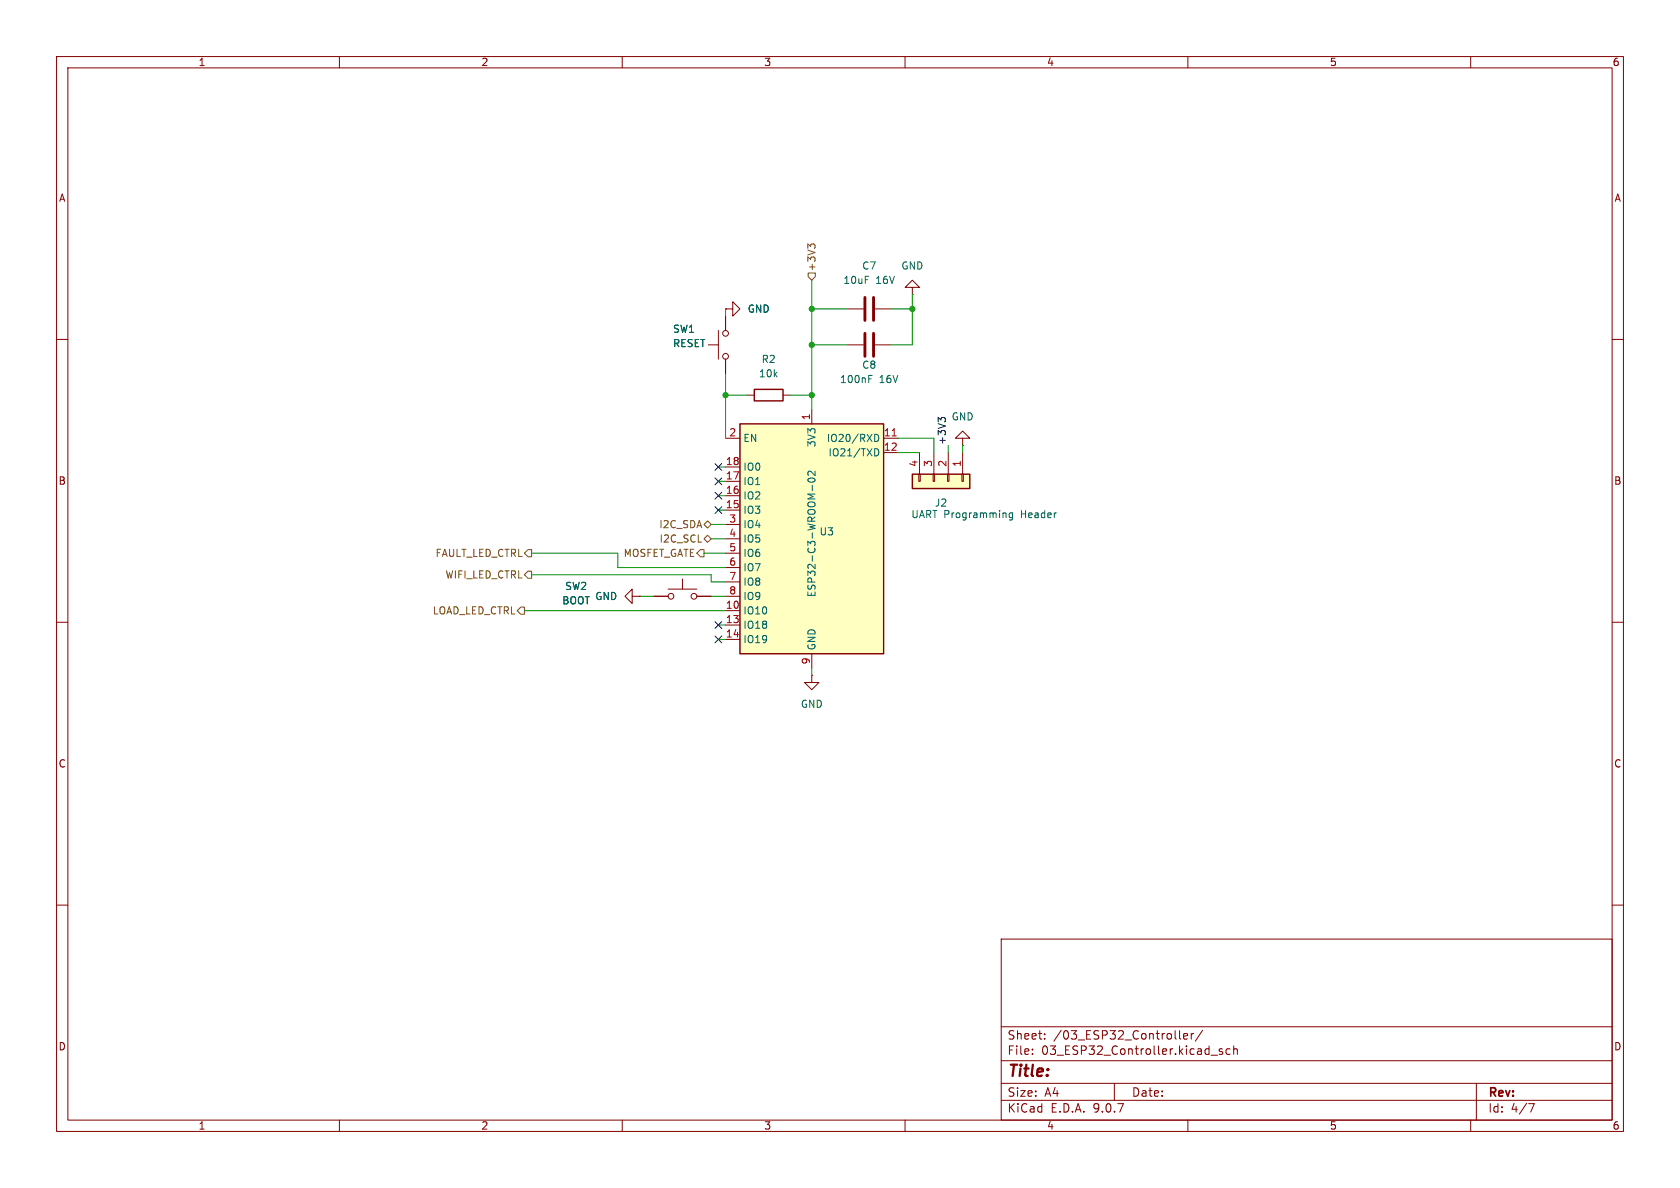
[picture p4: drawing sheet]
(kicad_sch
 (version 20250114)
 (generator "eeschema")
 (generator_version "9.0")
 (paper "A4")
 (lib_symbols
  (symbol "Connector_Generic:Conn_01x04"
   (pin_names
    (offset 1.016) (hide yes)) (exclude_from_sim no) (in_bom yes) (on_board yes)
   (property "Reference" "J" (at 0 5.08 0) (effects (font (size 1.27 1.27))))
   (property "Value" "Conn_01x04" (at 0 -7.62 0) (effects (font (size 1.27 1.27))))
   (property "Footprint" "" (at 0 0 0) (effects (font (size 1.27 1.27)) (hide yes)))
   (property "Datasheet" "~" (at 0 0 0) (effects (font (size 1.27 1.27)) (hide yes)))
   (property "Description" "Generic connector, single row, 01x04, script generated (kicad-library-utils/schlib/autogen/connector/)" (at 0 0 0) (effects (font (size 1.27 1.27)) (hide yes)))
   (symbol "Conn_01x04_1_1"
    (rectangle (start -1.27 3.81) (end 1.27 -6.35) (stroke (width 0.254) (type default)) (fill (type background)))
    (rectangle (start -1.27 2.667) (end 0 2.413) (stroke (width 0.1524) (type default)) (fill (type none)))
    (rectangle (start -1.27 0.127) (end 0 -0.127) (stroke (width 0.1524) (type default)) (fill (type none)))
    (rectangle (start -1.27 -2.413) (end 0 -2.667) (stroke (width 0.1524) (type default)) (fill (type none)))
    (rectangle (start -1.27 -4.953) (end 0 -5.207) (stroke (width 0.1524) (type default)) (fill (type none)))
    (pin passive line (at -5.08 2.54 0) (length 3.81) (name "Pin_1" (effects (font (size 1.27 1.27)))) (number "1" (effects (font (size 1.27 1.27)))))
    (pin passive line (at -5.08 0 0) (length 3.81) (name "Pin_2" (effects (font (size 1.27 1.27)))) (number "2" (effects (font (size 1.27 1.27)))))
    (pin passive line (at -5.08 -2.54 0) (length 3.81) (name "Pin_3" (effects (font (size 1.27 1.27)))) (number "3" (effects (font (size 1.27 1.27)))))
    (pin passive line (at -5.08 -5.08 0) (length 3.81) (name "Pin_4" (effects (font (size 1.27 1.27)))) (number "4" (effects (font (size 1.27 1.27))))))
   (embedded_fonts no))
  (symbol "Device:C"
   (pin_numbers (hide yes))
   (pin_names
    (offset 0.254)) (exclude_from_sim no) (in_bom yes) (on_board yes)
   (property "Reference" "C" (at 0.635 2.54 0) (effects (font (size 1.27 1.27)) (justify left)))
   (property "Value" "C" (at 0.635 -2.54 0) (effects (font (size 1.27 1.27)) (justify left)))
   (property "Footprint" "" (at 0.9652 -3.81 0) (effects (font (size 1.27 1.27)) (hide yes)))
   (property "Datasheet" "~" (at 0 0 0) (effects (font (size 1.27 1.27)) (hide yes)))
   (property "Description" "Unpolarized capacitor" (at 0 0 0) (effects (font (size 1.27 1.27)) (hide yes)))
   (symbol "C_0_1"
    (polyline (pts (xy -2.032 0.762) (xy 2.032 0.762)) (stroke (width 0.508) (type default)) (fill (type none)))
    (polyline (pts (xy -2.032 -0.762) (xy 2.032 -0.762)) (stroke (width 0.508) (type default)) (fill (type none))))
   (symbol "C_1_1"
    (pin passive line (at 0 3.81 270) (length 2.794) (name "~" (effects (font (size 1.27 1.27)))) (number "1" (effects (font (size 1.27 1.27)))))
    (pin passive line (at 0 -3.81 90) (length 2.794) (name "~" (effects (font (size 1.27 1.27)))) (number "2" (effects (font (size 1.27 1.27))))))
   (embedded_fonts no))
  (symbol "Device:R"
   (pin_numbers (hide yes))
   (pin_names
    (offset 0)) (exclude_from_sim no) (in_bom yes) (on_board yes)
   (property "Reference" "R" (at 2.032 0 90) (effects (font (size 1.27 1.27))))
   (property "Value" "R" (at 0 0 90) (effects (font (size 1.27 1.27))))
   (property "Footprint" "" (at -1.778 0 90) (effects (font (size 1.27 1.27)) (hide yes)))
   (property "Datasheet" "~" (at 0 0 0) (effects (font (size 1.27 1.27)) (hide yes)))
   (property "Description" "Resistor" (at 0 0 0) (effects (font (size 1.27 1.27)) (hide yes)))
   (symbol "R_0_1"
    (rectangle (start -1.016 -2.54) (end 1.016 2.54) (stroke (width 0.254) (type default)) (fill (type none))))
   (symbol "R_1_1"
    (pin passive line (at 0 3.81 270) (length 1.27) (name "~" (effects (font (size 1.27 1.27)))) (number "1" (effects (font (size 1.27 1.27)))))
    (pin passive line (at 0 -3.81 90) (length 1.27) (name "~" (effects (font (size 1.27 1.27)))) (number "2" (effects (font (size 1.27 1.27))))))
   (embedded_fonts no))
  (symbol "RF_Module:ESP32-C3-WROOM-02" (exclude_from_sim no) (in_bom yes) (on_board yes)
   (property "Reference" "U" (at -12.192 21.336 0) (effects (font (size 1.27 1.27))))
   (property "Value" "ESP32-C3-WROOM-02" (at 12.192 21.336 0) (effects (font (size 1.27 1.27))))
   (property "Footprint" "RF_Module:ESP32-C3-WROOM-02" (at 0 0.635 0) (effects (font (size 1.27 1.27)) (hide yes)))
   (property "Datasheet" "https://www.espressif.com/sites/default/files/documentation/esp32-c3-wroom-02_datasheet_en.pdf" (at 0 0.635 0) (effects (font (size 1.27 1.27)) (hide yes)))
   (property "Description" "802.11 b/g/n Wi­Fi and Bluetooth 5 module, ESP32­C3 SoC, RISC­V microprocessor, On-board antenna" (at 0 0.635 0) (effects (font (size 1.27 1.27)) (hide yes)))
   (symbol "ESP32-C3-WROOM-02_1_1"
    (rectangle (start -12.7 20.32) (end 12.7 -20.32) (stroke (width 0.254) (type default)) (fill (type background)))
    (pin input line (at -15.24 17.78 0) (length 2.54) (name "EN" (effects (font (size 1.27 1.27)))) (number "2" (effects (font (size 1.27 1.27)))))
    (pin bidirectional line (at -15.24 12.7 0) (length 2.54) (name "IO0" (effects (font (size 1.27 1.27)))) (number "18" (effects (font (size 1.27 1.27)))))
    (pin bidirectional line (at -15.24 10.16 0) (length 2.54) (name "IO1" (effects (font (size 1.27 1.27)))) (number "17" (effects (font (size 1.27 1.27)))))
    (pin bidirectional line (at -15.24 7.62 0) (length 2.54) (name "IO2" (effects (font (size 1.27 1.27)))) (number "16" (effects (font (size 1.27 1.27)))))
    (pin bidirectional line (at -15.24 5.08 0) (length 2.54) (name "IO3" (effects (font (size 1.27 1.27)))) (number "15" (effects (font (size 1.27 1.27)))))
    (pin bidirectional line (at -15.24 2.54 0) (length 2.54) (name "IO4" (effects (font (size 1.27 1.27)))) (number "3" (effects (font (size 1.27 1.27)))))
    (pin bidirectional line (at -15.24 0 0) (length 2.54) (name "IO5" (effects (font (size 1.27 1.27)))) (number "4" (effects (font (size 1.27 1.27)))))
    (pin bidirectional line (at -15.24 -2.54 0) (length 2.54) (name "IO6" (effects (font (size 1.27 1.27)))) (number "5" (effects (font (size 1.27 1.27)))))
    (pin bidirectional line (at -15.24 -5.08 0) (length 2.54) (name "IO7" (effects (font (size 1.27 1.27)))) (number "6" (effects (font (size 1.27 1.27)))))
    (pin bidirectional line (at -15.24 -7.62 0) (length 2.54) (name "IO8" (effects (font (size 1.27 1.27)))) (number "7" (effects (font (size 1.27 1.27)))))
    (pin bidirectional line (at -15.24 -10.16 0) (length 2.54) (name "IO9" (effects (font (size 1.27 1.27)))) (number "8" (effects (font (size 1.27 1.27)))))
    (pin bidirectional line (at -15.24 -12.7 0) (length 2.54) (name "IO10" (effects (font (size 1.27 1.27)))) (number "10" (effects (font (size 1.27 1.27)))))
    (pin bidirectional line (at -15.24 -15.24 0) (length 2.54) (name "IO18" (effects (font (size 1.27 1.27)))) (number "13" (effects (font (size 1.27 1.27)))))
    (pin bidirectional line (at -15.24 -17.78 0) (length 2.54) (name "IO19" (effects (font (size 1.27 1.27)))) (number "14" (effects (font (size 1.27 1.27)))))
    (pin power_in line (at 0 22.86 270) (length 2.54) (name "3V3" (effects (font (size 1.27 1.27)))) (number "1" (effects (font (size 1.27 1.27)))))
    (pin passive line (at 0 -22.86 90) (length 2.54) (hide yes) (name "GND" (effects (font (size 1.27 1.27)))) (number "19" (effects (font (size 1.27 1.27)))))
    (pin power_in line (at 0 -22.86 90) (length 2.54) (name "GND" (effects (font (size 1.27 1.27)))) (number "9" (effects (font (size 1.27 1.27)))))
    (pin bidirectional line (at 15.24 17.78 180) (length 2.54) (name "IO20/RXD" (effects (font (size 1.27 1.27)))) (number "11" (effects (font (size 1.27 1.27)))))
    (pin bidirectional line (at 15.24 15.24 180) (length 2.54) (name "IO21/TXD" (effects (font (size 1.27 1.27)))) (number "12" (effects (font (size 1.27 1.27))))))
   (embedded_fonts no))
  (symbol "Switch:SW_Push"
   (pin_numbers (hide yes))
   (pin_names
    (offset 1.016) (hide yes)) (exclude_from_sim no) (in_bom yes) (on_board yes)
   (property "Reference" "SW" (at 1.27 2.54 0) (effects (font (size 1.27 1.27)) (justify left)))
   (property "Value" "SW_Push" (at 0 -1.524 0) (effects (font (size 1.27 1.27))))
   (property "Footprint" "" (at 0 5.08 0) (effects (font (size 1.27 1.27)) (hide yes)))
   (property "Datasheet" "~" (at 0 5.08 0) (effects (font (size 1.27 1.27)) (hide yes)))
   (property "Description" "Push button switch, generic, two pins" (at 0 0 0) (effects (font (size 1.27 1.27)) (hide yes)))
   (symbol "SW_Push_0_1"
    (circle (center -2.032 0) (radius 0.508) (stroke (width 0) (type default)) (fill (type none)))
    (polyline (pts (xy 0 1.27) (xy 0 3.048)) (stroke (width 0) (type default)) (fill (type none)))
    (circle (center 2.032 0) (radius 0.508) (stroke (width 0) (type default)) (fill (type none)))
    (polyline (pts (xy 2.54 1.27) (xy -2.54 1.27)) (stroke (width 0) (type default)) (fill (type none)))
    (pin passive line (at -5.08 0 0) (length 2.54) (name "1" (effects (font (size 1.27 1.27)))) (number "1" (effects (font (size 1.27 1.27)))))
    (pin passive line (at 5.08 0 180) (length 2.54) (name "2" (effects (font (size 1.27 1.27)))) (number "2" (effects (font (size 1.27 1.27))))))
   (embedded_fonts no))
  (symbol "power:GND"
   (power)
   (pin_numbers (hide yes))
   (pin_names
    (offset 0) (hide yes)) (exclude_from_sim no) (in_bom yes) (on_board yes)
   (property "Reference" "#PWR" (at 0 -6.35 0) (effects (font (size 1.27 1.27)) (hide yes)))
   (property "Value" "GND" (at 0 -3.81 0) (effects (font (size 1.27 1.27))))
   (property "Footprint" "" (at 0 0 0) (effects (font (size 1.27 1.27)) (hide yes)))
   (property "Datasheet" "" (at 0 0 0) (effects (font (size 1.27 1.27)) (hide yes)))
   (property "Description" "Power symbol creates a global label with name \"GND\" , ground" (at 0 0 0) (effects (font (size 1.27 1.27)) (hide yes)))
   (symbol "GND_0_1"
    (polyline (pts (xy 0 0) (xy 0 -1.27) (xy 1.27 -1.27) (xy 0 -2.54) (xy -1.27 -1.27) (xy 0 -1.27)) (stroke (width 0) (type default)) (fill (type none))))
   (symbol "GND_1_1"
    (pin power_in line (at 0 0 270) (length 0) (name "~" (effects (font (size 1.27 1.27)))) (number "1" (effects (font (size 1.27 1.27))))))
   (embedded_fonts no)))
 (junction
  (at 128.27 69.85)
  (diameter 0)
  (color 0 0 0 0))
 (junction
  (at 143.51 69.85)
  (diameter 0)
  (color 0 0 0 0))
 (junction
  (at 161.29 54.61)
  (diameter 0)
  (color 0 0 0 0))
 (junction
  (at 143.51 54.61)
  (diameter 0)
  (color 0 0 0 0))
 (junction
  (at 143.51 60.96)
  (diameter 0)
  (color 0 0 0 0))
 (no_connect
  (at 127 85.09))
 (no_connect
  (at 127 82.55))
 (no_connect
  (at 127 113.03))
 (no_connect
  (at 127 87.63))
 (no_connect
  (at 127 90.17))
 (no_connect
  (at 127 110.49))
 (wire
  (pts (xy 143.51 60.96) (xy 143.51 69.85))
  (stroke (width 0) (type default)))
 (wire
  (pts (xy 127 87.63) (xy 128.27 87.63))
  (stroke (width 0) (type default)))
 (wire
  (pts (xy 125.73 101.6) (xy 125.73 102.87))
  (stroke (width 0) (type default)))
 (wire
  (pts (xy 157.48 60.96) (xy 161.29 60.96))
  (stroke (width 0) (type default)))
 (wire
  (pts (xy 127 110.49) (xy 128.27 110.49))
  (stroke (width 0) (type default)))
 (wire
  (pts (xy 93.98 97.79) (xy 109.22 97.79))
  (stroke (width 0) (type default)))
 (wire
  (pts (xy 125.73 95.25) (xy 128.27 95.25))
  (stroke (width 0) (type default)))
 (wire
  (pts (xy 139.7 69.85) (xy 143.51 69.85))
  (stroke (width 0) (type default)))
 (wire
  (pts (xy 127 82.55) (xy 128.27 82.55))
  (stroke (width 0) (type default)))
 (wire
  (pts (xy 143.51 54.61) (xy 143.51 60.96))
  (stroke (width 0) (type default)))
 (wire
  (pts (xy 143.51 60.96) (xy 149.86 60.96))
  (stroke (width 0) (type default)))
 (wire
  (pts (xy 170.18 78.74) (xy 170.18 80.01))
  (stroke (width 0) (type default)))
 (wire
  (pts (xy 92.71 107.95) (xy 128.27 107.95))
  (stroke (width 0) (type default)))
 (wire
  (pts (xy 109.22 97.79) (xy 109.22 100.33))
  (stroke (width 0) (type default)))
 (wire
  (pts (xy 128.27 66.04) (xy 128.27 69.85))
  (stroke (width 0) (type default)))
 (wire
  (pts (xy 158.75 77.47) (xy 165.1 77.47))
  (stroke (width 0) (type default)))
 (wire
  (pts (xy 127 113.03) (xy 128.27 113.03))
  (stroke (width 0) (type default)))
 (wire
  (pts (xy 165.1 77.47) (xy 165.1 80.01))
  (stroke (width 0) (type default)))
 (wire
  (pts (xy 127 90.17) (xy 128.27 90.17))
  (stroke (width 0) (type default)))
 (wire
  (pts (xy 158.75 80.01) (xy 162.56 80.01))
  (stroke (width 0) (type default)))
 (wire
  (pts (xy 167.64 78.74) (xy 167.64 80.01))
  (stroke (width 0) (type default)))
 (wire
  (pts (xy 127 85.09) (xy 128.27 85.09))
  (stroke (width 0) (type default)))
 (wire
  (pts (xy 109.22 100.33) (xy 128.27 100.33))
  (stroke (width 0) (type default)))
 (wire
  (pts (xy 143.51 69.85) (xy 143.51 72.39))
  (stroke (width 0) (type default)))
 (wire
  (pts (xy 124.46 97.79) (xy 128.27 97.79))
  (stroke (width 0) (type default)))
 (wire
  (pts (xy 125.73 92.71) (xy 128.27 92.71))
  (stroke (width 0) (type default)))
 (wire
  (pts (xy 132.08 69.85) (xy 128.27 69.85))
  (stroke (width 0) (type default)))
 (wire
  (pts (xy 157.48 54.61) (xy 161.29 54.61))
  (stroke (width 0) (type default)))
 (wire
  (pts (xy 125.73 102.87) (xy 128.27 102.87))
  (stroke (width 0) (type default)))
 (wire
  (pts (xy 125.73 105.41) (xy 128.27 105.41))
  (stroke (width 0) (type default)))
 (wire
  (pts (xy 128.27 69.85) (xy 128.27 77.47))
  (stroke (width 0) (type default)))
 (wire
  (pts (xy 113.03 105.41) (xy 115.57 105.41))
  (stroke (width 0) (type default)))
 (wire
  (pts (xy 128.27 54.61) (xy 128.27 55.88))
  (stroke (width 0) (type default)))
 (wire
  (pts (xy 143.51 118.11) (xy 143.51 119.38))
  (stroke (width 0) (type default)))
 (wire
  (pts (xy 143.51 49.53) (xy 143.51 54.61))
  (stroke (width 0) (type default)))
 (wire
  (pts (xy 143.51 54.61) (xy 149.86 54.61))
  (stroke (width 0) (type default)))
 (wire
  (pts (xy 161.29 60.96) (xy 161.29 54.61))
  (stroke (width 0) (type default)))
 (wire
  (pts (xy 93.98 101.6) (xy 125.73 101.6))
  (stroke (width 0) (type default)))
 (wire
  (pts (xy 161.29 52.07) (xy 161.29 54.61))
  (stroke (width 0) (type default)))
 (label "+3V3"
  (at 167.64 78.74 90)
  (effects (font (size 1.27 1.27)) (justify left bottom)))
 (hierarchical_label "+3V3"
  (shape input)
  (at 143.51 49.53 90)
  (effects (font (size 1.27 1.27)) (justify left)))
 (hierarchical_label "MOSFET_GATE"
  (shape output)
  (at 124.46 97.79 180)
  (effects (font (size 1.27 1.27)) (justify right)))
 (hierarchical_label "I2C_SCL"
  (shape bidirectional)
  (at 125.73 95.25 180)
  (effects (font (size 1.27 1.27)) (justify right)))
 (hierarchical_label "I2C_SDA"
  (shape bidirectional)
  (at 125.73 92.71 180)
  (effects (font (size 1.27 1.27)) (justify right)))
 (hierarchical_label "LOAD_LED_CTRL"
  (shape output)
  (at 92.71 107.95 180)
  (effects (font (size 1.27 1.27)) (justify right)))
 (hierarchical_label "WIFI_LED_CTRL"
  (shape output)
  (at 93.98 101.6 180)
  (effects (font (size 1.27 1.27)) (justify right)))
 (hierarchical_label "FAULT_LED_CTRL"
  (shape output)
  (at 93.98 97.79 180)
  (effects (font (size 1.27 1.27)) (justify right)))
 (symbol
  (lib_id "power:GND")
  (at 170.18 78.74 180)
  (unit 1)
  (exclude_from_sim no)
  (in_bom yes)
  (on_board yes)
  (dnp no)
  (fields_autoplaced yes)
  (property "Reference" "#PWR014" (at 170.18 72.39 0) (effects (font (size 1.27 1.27)) (hide yes)))
  (property "Value" "GND" (at 170.18 73.66 0) (effects (font (size 1.27 1.27))))
  (property "Footprint" "" (at 170.18 78.74 0) (effects (font (size 1.27 1.27)) (hide yes)))
  (property "Datasheet" "" (at 170.18 78.74 0) (effects (font (size 1.27 1.27)) (hide yes)))
  (property "Description" "Power symbol creates a global label with name \"GND\" , ground" (at 170.18 78.74 0) (effects (font (size 1.27 1.27)) (hide yes)))
  (pin "1"))
 (symbol
  (lib_id "Switch:SW_Push")
  (at 128.27 60.96 90)
  (unit 1)
  (exclude_from_sim no)
  (in_bom yes)
  (on_board yes)
  (dnp no)
  (property "Reference" "SW1" (at 118.872 58.166 90) (effects (font (size 1.27 1.27)) (justify right)))
  (property "Value" "RESET" (at 118.872 60.706 90) (effects (font (size 1.27 1.27)) (justify right)))
  (property "Footprint" "Button_Switch_THT:SW_PUSH_6mm" (at 123.19 60.96 0) (effects (font (size 1.27 1.27)) (hide yes)))
  (property "Datasheet" "~" (at 123.19 60.96 0) (effects (font (size 1.27 1.27)) (hide yes)))
  (property "Description" "Push button switch, generic, two pins" (at 128.27 60.96 0) (effects (font (size 1.27 1.27)) (hide yes)))
  (pin "2")
  (pin "1"))
 (symbol
  (lib_id "power:GND")
  (at 143.51 119.38 0)
  (unit 1)
  (exclude_from_sim no)
  (in_bom yes)
  (on_board yes)
  (dnp no)
  (fields_autoplaced yes)
  (property "Reference" "#PWR010" (at 143.51 125.73 0) (effects (font (size 1.27 1.27)) (hide yes)))
  (property "Value" "GND" (at 143.51 124.46 0) (effects (font (size 1.27 1.27))))
  (property "Footprint" "" (at 143.51 119.38 0) (effects (font (size 1.27 1.27)) (hide yes)))
  (property "Datasheet" "" (at 143.51 119.38 0) (effects (font (size 1.27 1.27)) (hide yes)))
  (property "Description" "Power symbol creates a global label with name \"GND\" , ground" (at 143.51 119.38 0) (effects (font (size 1.27 1.27)) (hide yes)))
  (pin "1"))
 (symbol
  (lib_id "power:GND")
  (at 113.03 105.41 270)
  (unit 1)
  (exclude_from_sim no)
  (in_bom yes)
  (on_board yes)
  (dnp no)
  (fields_autoplaced yes)
  (property "Reference" "#PWR013" (at 106.68 105.41 0) (effects (font (size 1.27 1.27)) (hide yes)))
  (property "Value" "GND" (at 109.22 105.4099 90) (effects (font (size 1.27 1.27)) (justify right)))
  (property "Footprint" "" (at 113.03 105.41 0) (effects (font (size 1.27 1.27)) (hide yes)))
  (property "Datasheet" "" (at 113.03 105.41 0) (effects (font (size 1.27 1.27)) (hide yes)))
  (property "Description" "Power symbol creates a global label with name \"GND\" , ground" (at 113.03 105.41 0) (effects (font (size 1.27 1.27)) (hide yes)))
  (pin "1"))
 (symbol
  (lib_id "Connector_Generic:Conn_01x04")
  (at 167.64 85.09 270)
  (unit 1)
  (exclude_from_sim no)
  (in_bom yes)
  (on_board yes)
  (dnp no)
  (property "Reference" "J2" (at 166.37 88.9 90) (effects (font (size 1.27 1.27))))
  (property "Value" "UART Programming Header" (at 173.99 90.932 90) (effects (font (size 1.27 1.27))))
  (property "Footprint" "Connector_PinHeader_2.54mm:PinHeader_1x04_P2.54mm_Vertical" (at 167.64 85.09 0) (effects (font (size 1.27 1.27)) (hide yes)))
  (property "Datasheet" "~" (at 167.64 85.09 0) (effects (font (size 1.27 1.27)) (hide yes)))
  (property "Description" "Generic connector, single row, 01x04, script generated (kicad-library-utils/schlib/autogen/connector/)" (at 167.64 85.09 0) (effects (font (size 1.27 1.27)) (hide yes)))
  (pin "1")
  (pin "2")
  (pin "3")
  (pin "4"))
 (symbol
  (lib_id "Device:R")
  (at 135.89 69.85 90)
  (unit 1)
  (exclude_from_sim no)
  (in_bom yes)
  (on_board yes)
  (dnp no)
  (fields_autoplaced yes)
  (property "Reference" "R2" (at 135.89 63.5 90) (effects (font (size 1.27 1.27))))
  (property "Value" "10k" (at 135.89 66.04 90) (effects (font (size 1.27 1.27))))
  (property "Footprint" "Resistor_SMD:R_0805_2012Metric" (at 135.89 71.628 90) (effects (font (size 1.27 1.27)) (hide yes)))
  (property "Datasheet" "~" (at 135.89 69.85 0) (effects (font (size 1.27 1.27)) (hide yes)))
  (property "Description" "Resistor" (at 135.89 69.85 0) (effects (font (size 1.27 1.27)) (hide yes)))
  (pin "1")
  (pin "2"))
 (symbol
  (lib_id "Device:C")
  (at 153.67 60.96 90)
  (unit 1)
  (exclude_from_sim no)
  (in_bom yes)
  (on_board yes)
  (dnp no)
  (property "Reference" "C8" (at 153.67 64.516 90) (effects (font (size 1.27 1.27))))
  (property "Value" "100nF 16V" (at 153.67 67.056 90) (effects (font (size 1.27 1.27))))
  (property "Footprint" "Capacitor_SMD:C_0805_2012Metric" (at 157.48 59.9948 0) (effects (font (size 1.27 1.27)) (hide yes)))
  (property "Datasheet" "~" (at 153.67 60.96 0) (effects (font (size 1.27 1.27)) (hide yes)))
  (property "Description" "Unpolarized capacitor" (at 153.67 60.96 0) (effects (font (size 1.27 1.27)) (hide yes)))
  (pin "1")
  (pin "2"))
 (symbol
  (lib_id "power:GND")
  (at 128.27 54.61 90)
  (unit 1)
  (exclude_from_sim no)
  (in_bom yes)
  (on_board yes)
  (dnp no)
  (fields_autoplaced yes)
  (property "Reference" "#PWR012" (at 134.62 54.61 0) (effects (font (size 1.27 1.27)) (hide yes)))
  (property "Value" "GND" (at 132.08 54.6099 90) (effects (font (size 1.27 1.27)) (justify right)))
  (property "Footprint" "" (at 128.27 54.61 0) (effects (font (size 1.27 1.27)) (hide yes)))
  (property "Datasheet" "" (at 128.27 54.61 0) (effects (font (size 1.27 1.27)) (hide yes)))
  (property "Description" "Power symbol creates a global label with name \"GND\" , ground" (at 128.27 54.61 0) (effects (font (size 1.27 1.27)) (hide yes)))
  (pin "1"))
 (symbol
  (lib_id "RF_Module:ESP32-C3-WROOM-02")
  (at 143.51 95.25 0)
  (unit 1)
  (exclude_from_sim no)
  (in_bom yes)
  (on_board yes)
  (dnp no)
  (property "Reference" "U3" (at 144.78 93.98 0) (effects (font (size 1.27 1.27)) (justify left)))
  (property "Value" "ESP32-C3-WROOM-02" (at 143.51 105.664 90) (effects (font (size 1.27 1.27)) (justify left)))
  (property "Footprint" "RF_Module:ESP32-C3-WROOM-02" (at 143.51 94.615 0) (effects (font (size 1.27 1.27)) (hide yes)))
  (property "Datasheet" "https://www.espressif.com/sites/default/files/documentation/esp32-c3-wroom-02_datasheet_en.pdf" (at 143.51 94.615 0) (effects (font (size 1.27 1.27)) (hide yes)))
  (property "Description" "802.11 b/g/n Wi­Fi and Bluetooth 5 module, ESP32­C3 SoC, RISC­V microprocessor, On-board antenna" (at 143.51 94.615 0) (effects (font (size 1.27 1.27)) (hide yes)))
  (pin "14")
  (pin "11")
  (pin "2")
  (pin "19")
  (pin "15")
  (pin "16")
  (pin "3")
  (pin "4")
  (pin "5")
  (pin "17")
  (pin "10")
  (pin "13")
  (pin "7")
  (pin "6")
  (pin "18")
  (pin "8")
  (pin "1")
  (pin "9")
  (pin "12"))
 (symbol
  (lib_id "Switch:SW_Push")
  (at 120.65 105.41 0)
  (unit 1)
  (exclude_from_sim no)
  (in_bom yes)
  (on_board yes)
  (dnp no)
  (property "Reference" "SW2" (at 101.854 103.632 0) (effects (font (size 1.27 1.27))))
  (property "Value" "BOOT" (at 101.854 106.172 0) (effects (font (size 1.27 1.27))))
  (property "Footprint" "Button_Switch_THT:SW_PUSH_6mm" (at 120.65 100.33 0) (effects (font (size 1.27 1.27)) (hide yes)))
  (property "Datasheet" "~" (at 120.65 100.33 0) (effects (font (size 1.27 1.27)) (hide yes)))
  (property "Description" "Push button switch, generic, two pins" (at 120.65 105.41 0) (effects (font (size 1.27 1.27)) (hide yes)))
  (pin "1")
  (pin "2"))
 (symbol
  (lib_id "Device:C")
  (at 153.67 54.61 90)
  (unit 1)
  (exclude_from_sim no)
  (in_bom yes)
  (on_board yes)
  (dnp no)
  (fields_autoplaced yes)
  (property "Reference" "C7" (at 153.67 46.99 90) (effects (font (size 1.27 1.27))))
  (property "Value" "10uF 16V" (at 153.67 49.53 90) (effects (font (size 1.27 1.27))))
  (property "Footprint" "Capacitor_SMD:C_1206_3216Metric" (at 157.48 53.6448 0) (effects (font (size 1.27 1.27)) (hide yes)))
  (property "Datasheet" "~" (at 153.67 54.61 0) (effects (font (size 1.27 1.27)) (hide yes)))
  (property "Description" "Unpolarized capacitor" (at 153.67 54.61 0) (effects (font (size 1.27 1.27)) (hide yes)))
  (pin "1")
  (pin "2"))
 (symbol
  (lib_id "power:GND")
  (at 161.29 52.07 180)
  (unit 1)
  (exclude_from_sim no)
  (in_bom yes)
  (on_board yes)
  (dnp no)
  (fields_autoplaced yes)
  (property "Reference" "#PWR011" (at 161.29 45.72 0) (effects (font (size 1.27 1.27)) (hide yes)))
  (property "Value" "GND" (at 161.29 46.99 0) (effects (font (size 1.27 1.27))))
  (property "Footprint" "" (at 161.29 52.07 0) (effects (font (size 1.27 1.27)) (hide yes)))
  (property "Datasheet" "" (at 161.29 52.07 0) (effects (font (size 1.27 1.27)) (hide yes)))
  (property "Description" "Power symbol creates a global label with name \"GND\" , ground" (at 161.29 52.07 0) (effects (font (size 1.27 1.27)) (hide yes)))
  (pin "1")))
